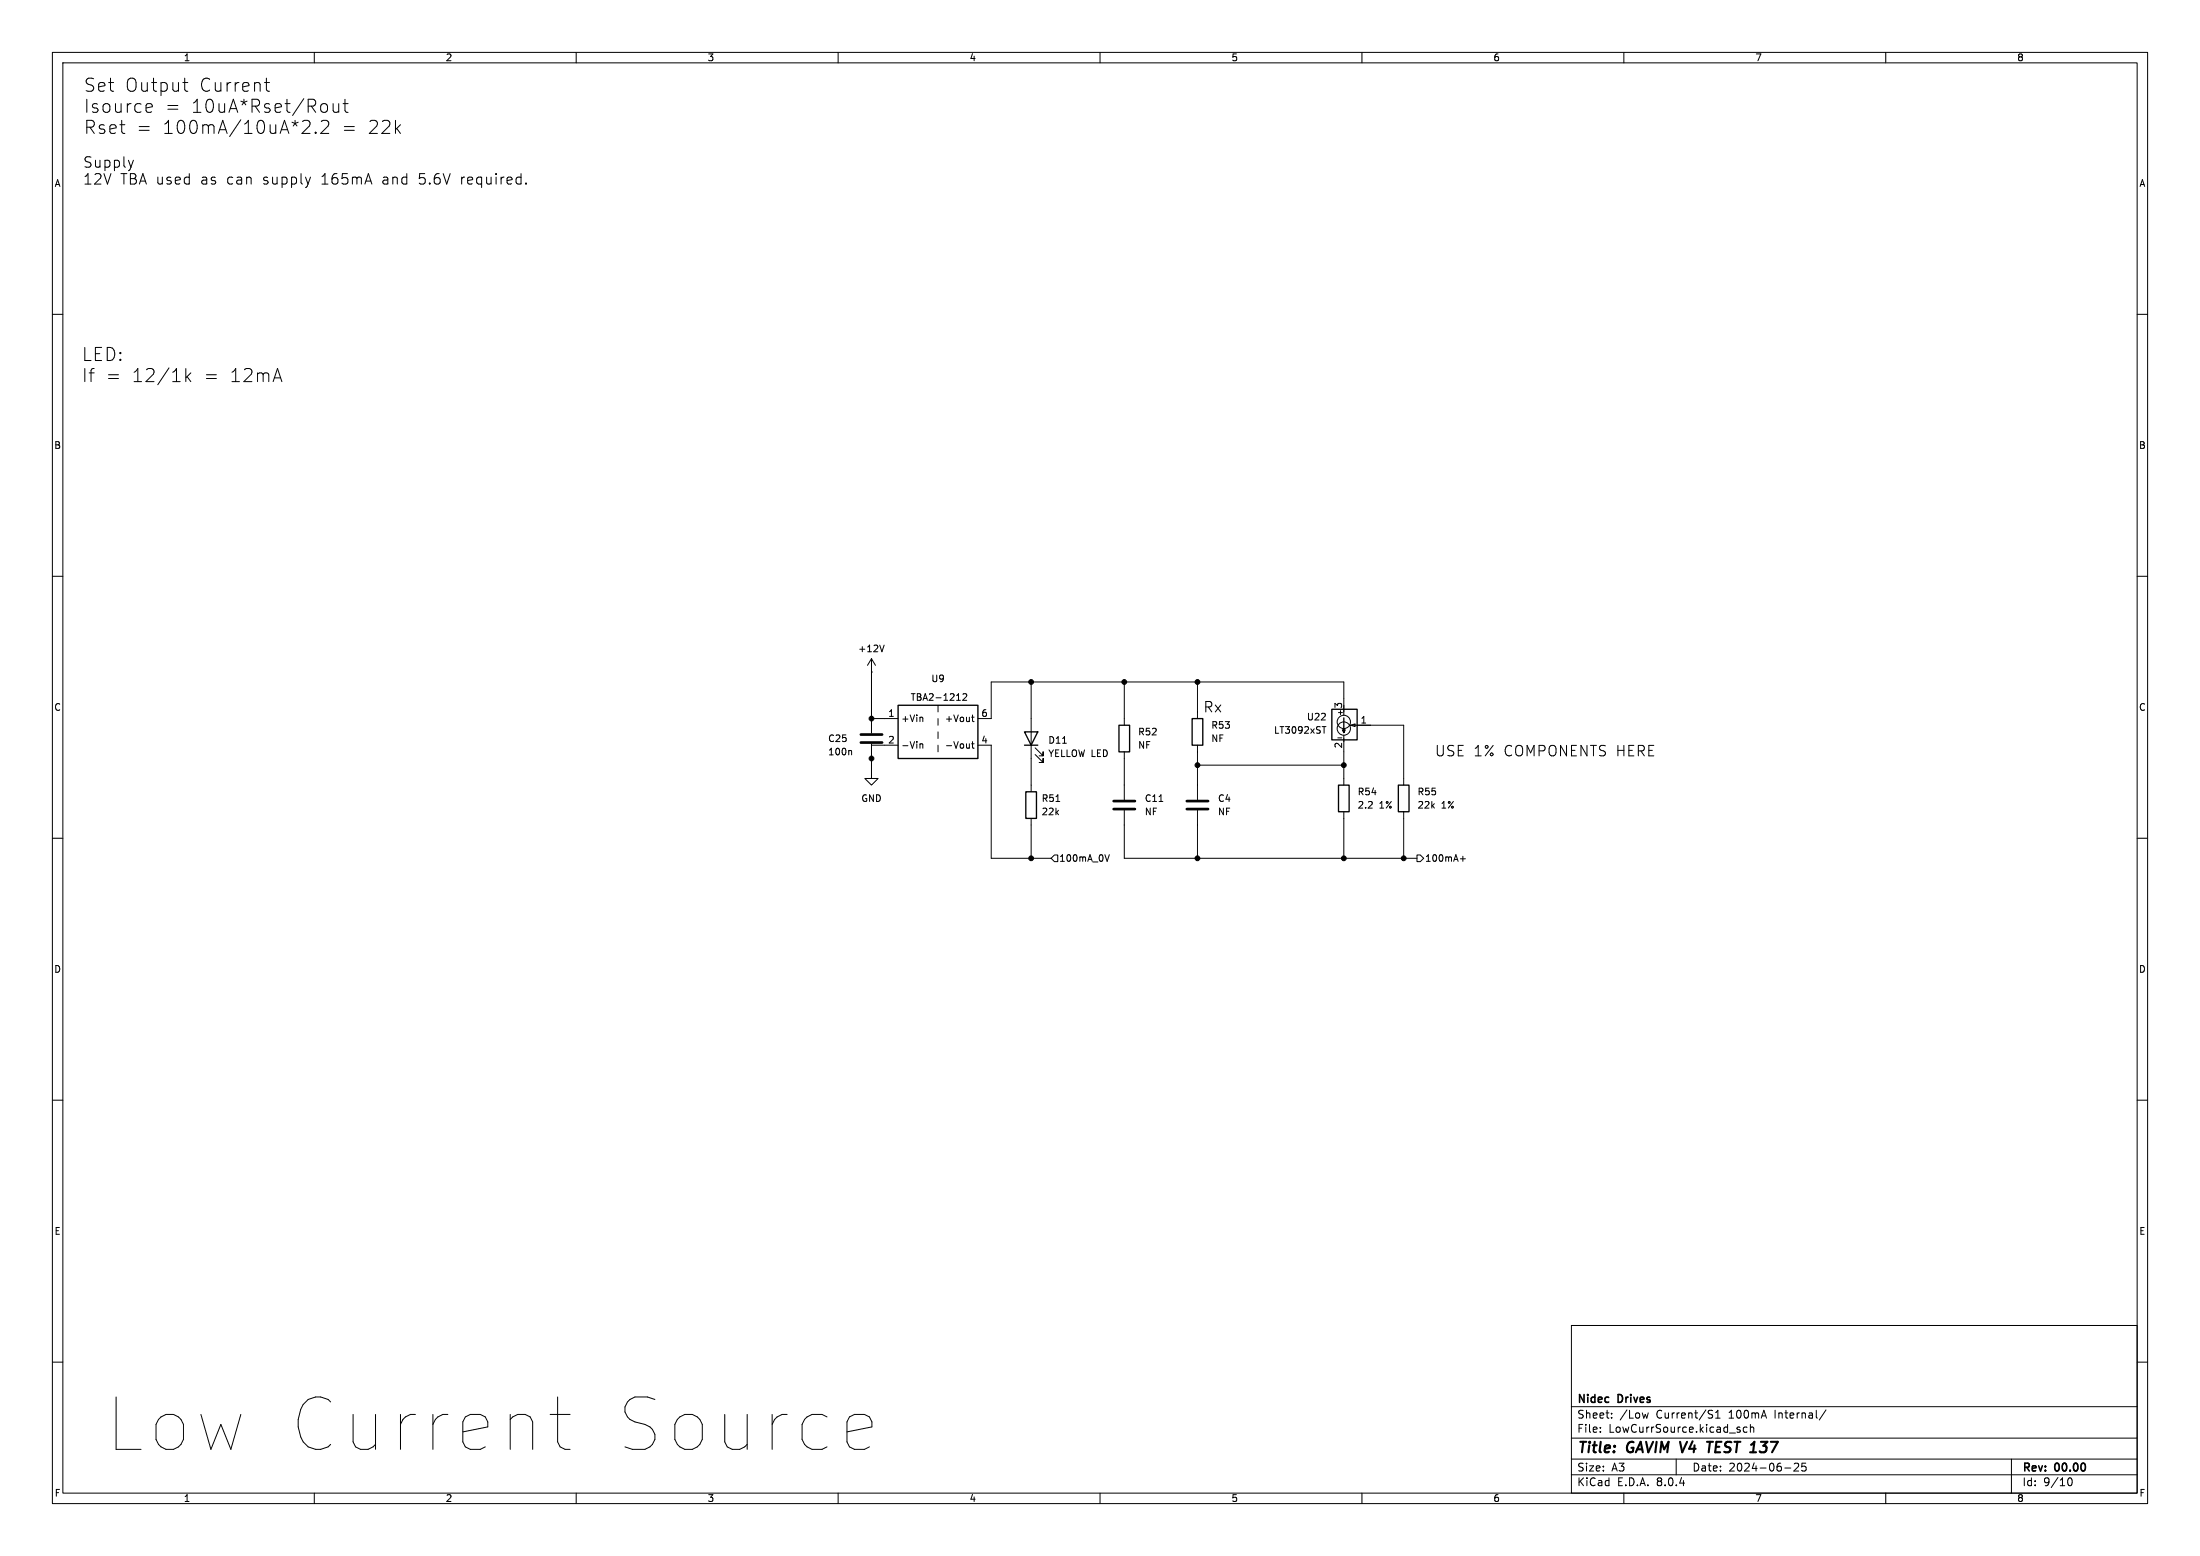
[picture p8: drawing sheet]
<svg xmlns="http://www.w3.org/2000/svg" width="420mm" height="297mm" viewBox="0 0 420 297" stroke-linecap="round" stroke-linejoin="round" font-family="sans-serif">
<g fill="none" stroke="#000" stroke-width=".19">
<path d="M10 10h400v277h-400zM12 12h396v273h-396zM28.2 19.8l.8 .1 .1 .5-1.2 .2M34.9 15.8h1M35.3 17.1l.1 .2 .5 .1M50.5 15.8h1M50.9 14.9v2.2l.1 .2 .5 .1M60 10v2M62.3 19.9l.2 .4v.7l-.2 .3M63.6 19.8v1.3l.1 .2a.68 .68 0 0 0 1-.1M64.7 19.8v1.6M65.5 19.8h1"/>
<path d="M65.9 18.9v2.2l.1 .2 .5 .1M110 10v2M160 10v2M210 10v2M260 10v2M310 10v2M360 10v2M25.5 30.6l-.5 1.3M29 21.3l-.8 .1M58.7 23a.68 .68 0 0 1 .4 1l-1.5 1.5h1.6M59.3 33.8l-.5 1.3M60.3 25.2l.1 .2-.1 .1"/>
<path d="M60.3 25.2l-.2 .2 .2 .1M60.3 25.2v.3M61.7 23l-.4 .2M62.3 23a.68 .68 0 0 1 .3 1l-1.4 1.5h1.6M100.4 34.9v.2M10 60h2M408 60h2M35.5 70.3v2.5M35.7 71.9l.7 .9M36.4 71.2l-.9 .9M53 70.3l.8 2.5M10 110h2"/>
<path d="M408 110h2M166.4 128.3h.1M166.4 125.7v14.3M166.4 125.7l-.8 1.3M166.4 125.7l.7 1.3M166.4 137.2h5M168.8 123.1l-.4 1.3M176 136.9l.2 .2v.6M179.1 134.6v1.3M179.1 137.2v1.2M179.1 139.7v1.3M182.6 133.7h.7"/>
<path d="M183.8 132.5l.5-.1 .3 .4-.8 .9h.8M185.5 136.9h.5M185.7 136.5v1.1l.3 .1M196.8 130.2v20.9M214.6 130.2v8.2M228.6 130.2v7M252.4 138.7h.7M255.5 136h.8M255.9 135.6v.8M256.5 136.5v-6.3h-67.3v7h-2.5M257.8 138.4l.9-.2v.5zM257.8 138.4h10.2v11.5"/>
<path d="M10 160h2M162.4 143.2l.2 .2v.7M166.4 142v6.6h1.2l-1.2 1.3-1.3-1.3h1.3M166.4 142.2h5M175.6 142.1l.2-.1h.3l.1 .8M175.6 142v.8M179.1 142.2v1.3M185.5 142h.5M185.7 141.5v1.1l.3 .2M186.7 142.2h2.5v21.6h11.5M196.8 156.2v7.6M197.6 144l1.5 1.5v-.7v.7h-.7"/>
<path d="M197.6 142.7l1.5 1.6v-.8v.8h-.7M201.6 153h.7M202.9 141.9h.7M214.6 143.5v9.2M214.6 154.7v9.1h55.9M221.3 153h.7M228.6 142.2v10.5M228.6 154.7v9.1M228.6 146.1h27.9M255.4 140.8h.8M256.5 140.3v9.6M256.5 154.9v8.9"/>
<path d="M268 154.9v8.9M408 160h2M201.3 163.2h.6v1.3h-.6l-.6-.7zM211.8 163.1l-.4 1.3M270.5 163.2h.6l.7 .6-.7 .7h-.6zM278.8 163.9h1M279.3 163.4v1M10 210h2M408 210h2M10 260h2M300 253h108v32h-108zM408 260h2"/>
<path d="M105 270h3.8M106.5 266.6v8.6l.4 1 1 .4h.9M162.2 270.5l.9-.5h1.9l1 .5 .5 .9v1l-4.8 .9M162.2 276.2l.9 .4h1.9l1-.4M300 278.5h108M300 274.5h108M300 268.5h108M305.5 273.2v.2M305.5 272.5v.1M307.7 270.5v.2M307.7 269.8v.1M314.7 269.7l-.3 1-.3-.7"/>
<path d="M320 278.5v3M326.4 269.9l.4 .1 .1 .4-.2 .3h-.4M326.4 269.2l.5 .1M327.5 270.7h.9M327.5 269.6l.4-.4v1.5M332 272.9l.2 .2-.2 .3M332 272.4l.2 .1M333.5 272.5l-.4-.1-.3 .3 .1 .6h.6M334.2 272.5l.2-.1 .3 .1 .1 .9M334.2 271.9v1.5M342.5 279.4l.6-.1 .2 .1 .1 .3-1 1.1h1M344.7 279.3h-.7l-.1 .7 .3-.1h.5l.1 .2-.1 .5-.2 .2-.6-.2"/>
<path d="M348.6 269.1l-1.3 1.9M384 278.5v6.5M60 285v2M110 285v2M160 285v2M210 285v2M260 285v2M300 281.5h108M310 285v2M340.7 280.2h1.2M360 285v2M394.7 282.7l.2-.5 .2-.1a.8 .8 0 0 1 .5 .7 .8 .8 0 0 1-.5 .8l-.2-.2-.2-.4"/>
<circle cx="256.5" cy="139.1" r="1.27"/>
<circle cx="256.5" cy="137.8" r="1.27"/>
</g>
<path d="M325.9 275.2h1.1M326.4 275.2l-.2 2" fill="none" stroke="#000" stroke-width=".4"/>
<path d="M171.4 134.6h15.3v10.2h-15.3zM195.6 139.7h2.5l-1.3 2.5zM213.6 138.4h2v5.1h-2zM227.6 137.2h2v5h-2zM254.3 135.4h4.8v5.8h-4.8zM256.3 139.3h.5l-.3 .5zM256.5 137v2.8M195.6 142.2h2.5M195.8 151.1h2.1v5.1h-2.1zM255.5 149.9h2.1v5h-2.1zM267 149.9h2v5h-2z" fill="none" stroke="#000" stroke-width=".25"/>
<path d="M164.3 141.7h4.1M164.3 140.2h4.1M212.6 154.4h4.1M212.6 152.9h4.1M226.6 154.4h4M226.6 152.9h4" fill="none" stroke="#000" stroke-width=".51"/>
<g fill="#000" stroke="#000" stroke-width=".19">
<circle cx="166.4" cy="137.2" r=".46"/>
<circle cx="196.8" cy="130.2" r=".46"/>
<circle cx="214.6" cy="130.2" r=".46"/>
<circle cx="228.6" cy="130.2" r=".46"/>
<circle cx="166.4" cy="144.8" r=".46"/>
<circle cx="228.6" cy="146.1" r=".46"/>
<circle cx="256.5" cy="146.1" r=".46"/>
<circle cx="196.8" cy="163.8" r=".46"/>
<circle cx="228.6" cy="163.8" r=".46"/>
<circle cx="256.5" cy="163.8" r=".46"/>
<circle cx="268" cy="163.8" r=".46"/>
</g>
<g font-size="13.9">
<text x="19.7" y="277.9">Low Current</text>
<text x="114.2" y="277.9">Source</text>
</g>
<g font-size="3.5">
<text x="15.9" y="17.7">Set</text>
<text x="23.7" y="17.7">Output</text>
<text x="37.8" y="17.7">Current</text>
<text x="15.9" y="21.8">Isource</text>
<text x="31.3" y="21.8">=</text>
<text x="36.3" y="21.8">10uA*Rset/Rout</text>
<text x="15.9" y="25.8">Rset</text>
<text x="25.8" y="25.8">=</text>
<text x="30.8" y="25.8">100mA/10uA*2.2</text>
<text x="64.9" y="25.8">=</text>
<text x="69.9" y="25.8">22k</text>
<text x="15.5" y="69.1">LED:</text>
<text x="15.5" y="73.2">If</text>
<text x="20" y="73.2">=</text>
<text x="24.9" y="73.2">12/1k</text>
<text x="38.6" y="73.2">=</text>
<text x="43.5" y="73.2">12mA</text>
</g>
<g font-size="2.8">
<text x="15.7" y="32.2">Supply</text>
<text x="15.7" y="35.4">12V</text>
<text x="22.9" y="35.4">TBA used</text>
<text x="38.2" y="35.4">as</text>
<text x="43.2" y="35.4">can</text>
<text x="50.1" y="35.4">supply</text>
<text x="61.3" y="35.4">165mA</text>
<text x="73" y="35.4">and</text>
<text x="80" y="35.4">5.6V</text>
<text x="88.1" y="35.4">required.</text>
<text x="229.6" y="136.1">Rx</text>
<text x="273.8" y="144.5">USE 1% COMPONENTS HERE</text>
<text x="301" y="277.9">Title:</text>
<text x="310.6" y="277.9">GAVIM V4</text>
<text x="327.6" y="277.9">TEST 137</text>
</g>
<g font-size="2.1">
<text x="301" y="268.2">Nidec</text>
<text x="308.9" y="268.2">Drives</text>
<text x="301" y="273.7">File:</text>
<text x="301" y="271">Sheet:</text>
<text x="307.1" y="273.7">LowCurrSource.kicad_sch</text>
<text x="309.2" y="271">/Low</text>
<text x="316.2" y="271">Current/S1</text>
<text x="330.2" y="271">100mA</text>
<text x="339" y="271">Internal/</text>
<text x="301" y="281.1">Size:</text>
<text x="307.6" y="281.1">A3</text>
<text x="323" y="281.1">Date:</text>
<text x="330" y="281.1">2024-06-25</text>
<text x="386" y="281.3">Rev:</text>
<text x="392.4" y="281.3">00.00</text>
<text x="301" y="283.9">KiCad</text>
<text x="308.7" y="283.9">E.D.A.</text>
<text x="316.3" y="283.9">8.0.4</text>
<text x="386" y="283.9">Id:</text>
<text x="390.1" y="283.9">9/10</text>
</g>
<g font-size="1.8">
<text x="35" y="11.9">1</text>
<text x="85" y="11.9">2</text>
<text x="135" y="11.9">3</text>
<text x="185" y="11.9">4</text>
<text x="235" y="11.9">5</text>
<text x="285" y="11.9">6</text>
<text x="335" y="11.9">7</text>
<text x="385" y="11.9">8</text>
<text x="10.3" y="35.9">A</text>
<text x="408.3" y="35.9">A</text>
<text x="10.3" y="85.9">B</text>
<text x="408.2" y="85.9">B</text>
<text x="163.7" y="124.7">+12V</text>
<text x="177.7" y="130.4">U9</text>
<text x="10.3" y="135.9">C</text>
<text x="169.5" y="136.9">1</text>
<text x="173.7" y="134">TBA2-1212</text>
<text x="187.3" y="136.9">6</text>
<text x="249.4" y="137.7">U22</text>
<text x="256.3" y="135.3" transform="rotate(-90 256.3 135.3)">3</text>
<text x="408.2" y="135.9">C</text>
<text x="158" y="141.8">C25</text>
<text x="169.5" y="142">2</text>
<text x="172" y="138">+Vin</text>
<text x="172" y="143.1">-Vin</text>
<text x="180.3" y="143.1">-Vout</text>
<text x="180.3" y="138">+Vout</text>
<text x="187.3" y="142">4</text>
<text x="200" y="142.2">D11</text>
<text x="217.2" y="143.1">NF</text>
<text x="217.2" y="140.6">R52</text>
<text x="231.1" y="141.8">NF</text>
<text x="231.1" y="139.3">R53</text>
<text x="243.1" y="140.2">LT3092xST</text>
<text x="256.3" y="142.9" transform="rotate(-90 256.3 142.9)">2</text>
<text x="259.6" y="138.2">1</text>
<text x="158" y="144.4">100n</text>
<text x="200" y="144.7">YELLOW LED</text>
<text x="164.3" y="153.3">GND</text>
<text x="198.8" y="155.8">22k</text>
<text x="198.8" y="153.3">R51</text>
<text x="218.4" y="155.8">NF</text>
<text x="218.4" y="153.3">C11</text>
<text x="232.4" y="153.3">C4</text>
<text x="232.4" y="155.8">NF</text>
<text x="259.1" y="152">R54</text>
<text x="259.1" y="154.5">2.2</text>
<text x="263.3" y="154.5">1%</text>
<text x="270.5" y="152">R55</text>
<text x="270.5" y="154.5">22k</text>
<text x="275.1" y="154.5">1%</text>
<text x="202.1" y="164.7">100mA_0V</text>
<text x="272" y="164.7">100mA+</text>
<text x="10.3" y="185.9">D</text>
<text x="408.2" y="185.9">D</text>
<text x="10.3" y="235.9">E</text>
<text x="408.3" y="235.9">E</text>
<text x="10.3" y="285.9">F</text>
<text x="35" y="286.9">1</text>
<text x="85" y="286.9">2</text>
<text x="135" y="286.9">3</text>
<text x="185" y="286.9">4</text>
<text x="235" y="286.9">5</text>
<text x="285" y="286.9">6</text>
<text x="335" y="286.9">7</text>
<text x="385" y="286.9">8</text>
<text x="408.3" y="285.9">F</text>
</g>
</svg>
